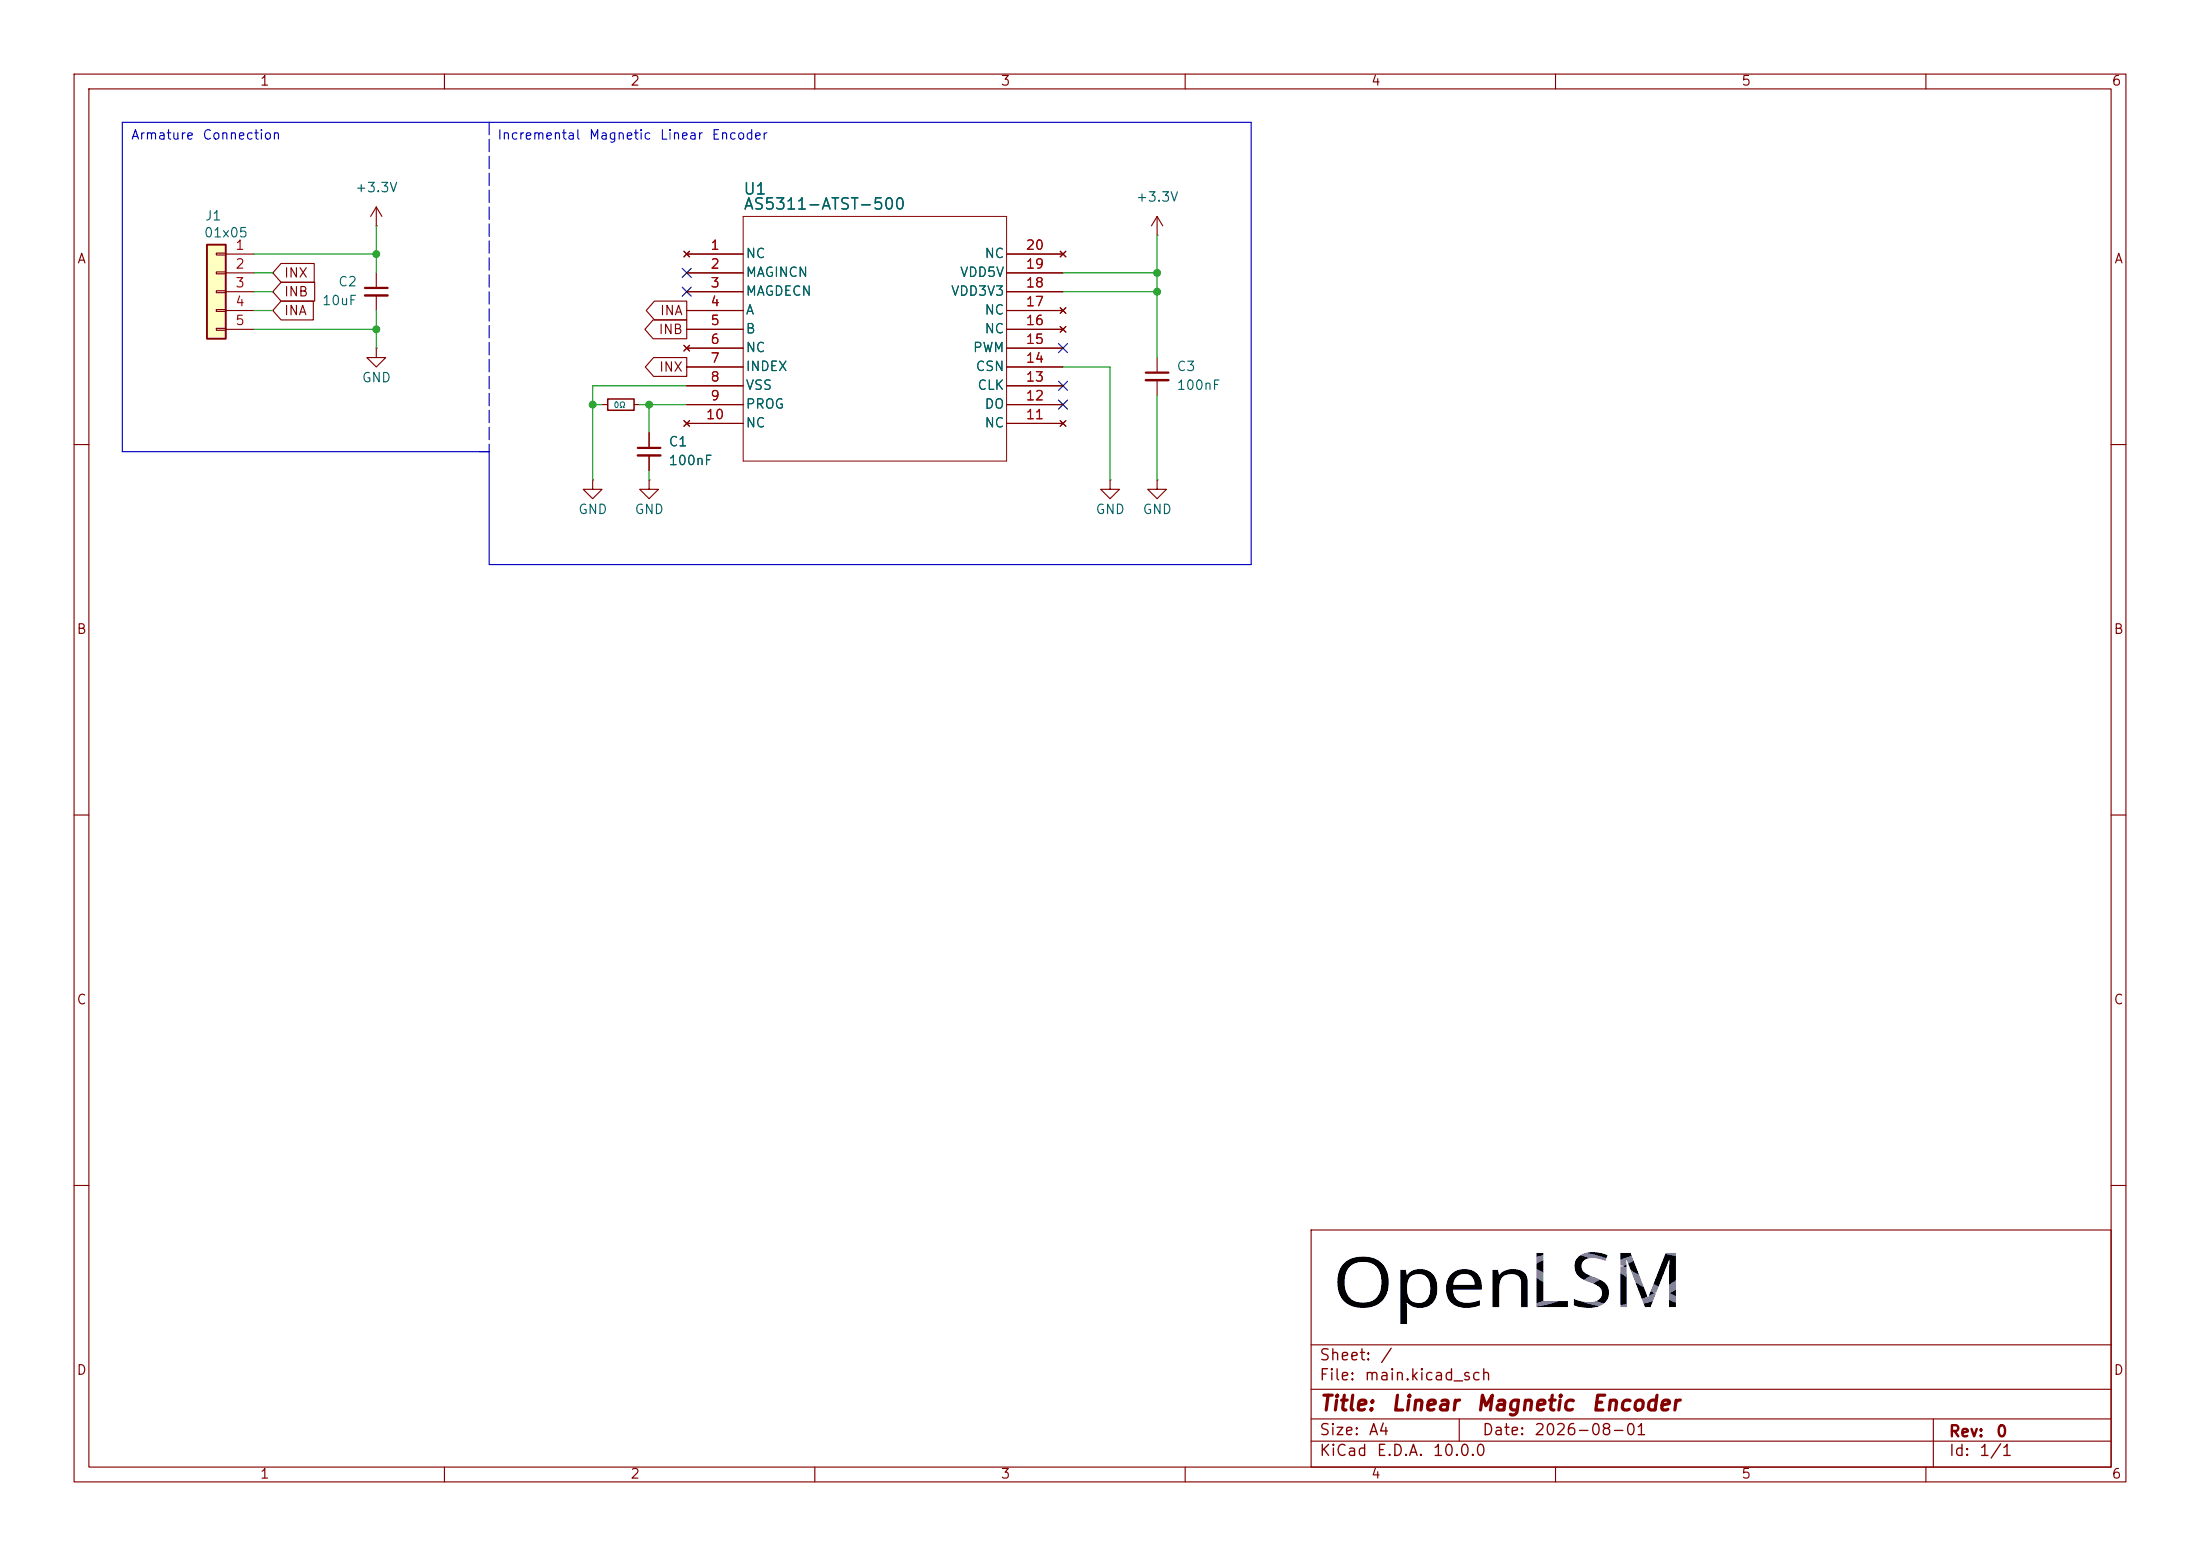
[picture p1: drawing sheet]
(kicad_sch
 (version 20260306)
 (generator "eeschema")
 (generator_version "10.0")
 (paper "A4")
 (title_block
  (title "Linear Magnetic Encoder")
  (date "2026-08-01")
  (rev "0"))
 (lib_symbols
  (symbol "AS5311:AS5311-ATST-500"
   (pin_names
    (offset 0.254)) (exclude_from_sim no) (in_bom yes) (on_board yes)
   (in_pos_files yes)
   (duplicate_pin_numbers_are_jumpers no)
   (property "Reference" "U" (at 25.4 10.16 0) (show_name no) (do_not_autoplace no) (effects (font (size 1.524 1.524))))
   (property "Value" "AS5311-ATST-500" (at 25.4 7.62 0) (show_name no) (do_not_autoplace no) (effects (font (size 1.524 1.524))))
   (property "Footprint" "TSSOP20_AS5311-ATST-500_AMS" (at 0 0 0) (show_name no) (do_not_autoplace no) (hide yes) (effects (font (size 1.27 1.27)
    (italic yes))))
   (property "Datasheet" "AS5311-ATST-500" (at 0 0 0) (show_name no) (do_not_autoplace no) (hide yes) (effects (font (size 1.27 1.27)
    (italic yes))))
   (property "Description" "" (at 0 0 0) (show_name no) (do_not_autoplace no) (hide yes) (effects (font (size 1.27 1.27))))
   (property "ki_locked" "" (at 0 0 0) (show_name no) (do_not_autoplace no) (effects (font (size 1.27 1.27))))
   (symbol "AS5311-ATST-500_0_1"
    (polyline (pts (xy 7.62 5.08) (xy 7.62 -27.94)) (stroke (width 0.127) (type default)) (fill (type none)))
    (polyline (pts (xy 7.62 -27.94) (xy 43.18 -27.94)) (stroke (width 0.127) (type default)) (fill (type none)))
    (polyline (pts (xy 43.18 5.08) (xy 7.62 5.08)) (stroke (width 0.127) (type default)) (fill (type none)))
    (polyline (pts (xy 43.18 -27.94) (xy 43.18 5.08)) (stroke (width 0.127) (type default)) (fill (type none)))
    (pin no_connect line (at 0 0 0) (length 7.62) (name "NC" (effects (font (size 1.27 1.27)))) (number "1" (effects (font (size 1.27 1.27)))))
    (pin unspecified line (at 0 -2.54 0) (length 7.62) (name "MAGINCN" (effects (font (size 1.27 1.27)))) (number "2" (effects (font (size 1.27 1.27)))))
    (pin unspecified line (at 0 -5.08 0) (length 7.62) (name "MAGDECN" (effects (font (size 1.27 1.27)))) (number "3" (effects (font (size 1.27 1.27)))))
    (pin unspecified line (at 0 -7.62 0) (length 7.62) (name "A" (effects (font (size 1.27 1.27)))) (number "4" (effects (font (size 1.27 1.27)))))
    (pin unspecified line (at 0 -10.16 0) (length 7.62) (name "B" (effects (font (size 1.27 1.27)))) (number "5" (effects (font (size 1.27 1.27)))))
    (pin no_connect line (at 0 -12.7 0) (length 7.62) (name "NC" (effects (font (size 1.27 1.27)))) (number "6" (effects (font (size 1.27 1.27)))))
    (pin unspecified line (at 0 -15.24 0) (length 7.62) (name "INDEX" (effects (font (size 1.27 1.27)))) (number "7" (effects (font (size 1.27 1.27)))))
    (pin power_out line (at 0 -17.78 0) (length 7.62) (name "VSS" (effects (font (size 1.27 1.27)))) (number "8" (effects (font (size 1.27 1.27)))))
    (pin unspecified line (at 0 -20.32 0) (length 7.62) (name "PROG" (effects (font (size 1.27 1.27)))) (number "9" (effects (font (size 1.27 1.27)))))
    (pin no_connect line (at 0 -22.86 0) (length 7.62) (name "NC" (effects (font (size 1.27 1.27)))) (number "10" (effects (font (size 1.27 1.27)))))
    (pin no_connect line (at 50.8 -22.86 180) (length 7.62) (name "NC" (effects (font (size 1.27 1.27)))) (number "11" (effects (font (size 1.27 1.27)))))
    (pin unspecified line (at 50.8 -20.32 180) (length 7.62) (name "DO" (effects (font (size 1.27 1.27)))) (number "12" (effects (font (size 1.27 1.27)))))
    (pin unspecified line (at 50.8 -17.78 180) (length 7.62) (name "CLK" (effects (font (size 1.27 1.27)))) (number "13" (effects (font (size 1.27 1.27)))))
    (pin unspecified line (at 50.8 -15.24 180) (length 7.62) (name "CSN" (effects (font (size 1.27 1.27)))) (number "14" (effects (font (size 1.27 1.27)))))
    (pin unspecified line (at 50.8 -12.7 180) (length 7.62) (name "PWM" (effects (font (size 1.27 1.27)))) (number "15" (effects (font (size 1.27 1.27)))))
    (pin no_connect line (at 50.8 -10.16 180) (length 7.62) (name "NC" (effects (font (size 1.27 1.27)))) (number "16" (effects (font (size 1.27 1.27)))))
    (pin no_connect line (at 50.8 -7.62 180) (length 7.62) (name "NC" (effects (font (size 1.27 1.27)))) (number "17" (effects (font (size 1.27 1.27)))))
    (pin unspecified line (at 50.8 -5.08 180) (length 7.62) (name "VDD3V3" (effects (font (size 1.27 1.27)))) (number "18" (effects (font (size 1.27 1.27)))))
    (pin power_in line (at 50.8 -2.54 180) (length 7.62) (name "VDD5V" (effects (font (size 1.27 1.27)))) (number "19" (effects (font (size 1.27 1.27)))))
    (pin no_connect line (at 50.8 0 180) (length 7.62) (name "NC" (effects (font (size 1.27 1.27)))) (number "20" (effects (font (size 1.27 1.27))))))
   (embedded_fonts no))
  (symbol "Connector_Generic:Conn_01x05"
   (pin_names
    (offset 1.016) (hide yes)) (exclude_from_sim no) (in_bom yes) (on_board yes)
   (in_pos_files yes)
   (duplicate_pin_numbers_are_jumpers no)
   (property "Reference" "J" (at 0 7.62 0) (show_name no) (do_not_autoplace no) (effects (font (size 1.27 1.27))))
   (property "Value" "Conn_01x05" (at 0 -7.62 0) (show_name no) (do_not_autoplace no) (effects (font (size 1.27 1.27))))
   (property "Footprint" "" (at 0 0 0) (show_name no) (do_not_autoplace no) (hide yes) (effects (font (size 1.27 1.27))))
   (property "Datasheet" "" (at 0 0 0) (show_name no) (do_not_autoplace no) (hide yes) (effects (font (size 1.27 1.27))))
   (property "Description" "Generic connector, single row, 01x05, script generated (kicad-library-utils/schlib/autogen/connector/)" (at 0 0 0) (show_name no) (do_not_autoplace no) (hide yes) (effects (font (size 1.27 1.27))))
   (symbol "Conn_01x05_1_1"
    (rectangle (start -1.27 6.35) (end 1.27 -6.35) (stroke (width 0.254) (type default)) (fill (type background)))
    (rectangle (start -1.27 5.207) (end 0 4.953) (stroke (width 0.1524) (type default)) (fill (type none)))
    (rectangle (start -1.27 2.667) (end 0 2.413) (stroke (width 0.1524) (type default)) (fill (type none)))
    (rectangle (start -1.27 0.127) (end 0 -0.127) (stroke (width 0.1524) (type default)) (fill (type none)))
    (rectangle (start -1.27 -2.413) (end 0 -2.667) (stroke (width 0.1524) (type default)) (fill (type none)))
    (rectangle (start -1.27 -4.953) (end 0 -5.207) (stroke (width 0.1524) (type default)) (fill (type none)))
    (pin passive line (at -5.08 5.08 0) (length 3.81) (name "Pin_1" (effects (font (size 1.27 1.27)))) (number "1" (effects (font (size 1.27 1.27)))))
    (pin passive line (at -5.08 2.54 0) (length 3.81) (name "Pin_2" (effects (font (size 1.27 1.27)))) (number "2" (effects (font (size 1.27 1.27)))))
    (pin passive line (at -5.08 0 0) (length 3.81) (name "Pin_3" (effects (font (size 1.27 1.27)))) (number "3" (effects (font (size 1.27 1.27)))))
    (pin passive line (at -5.08 -2.54 0) (length 3.81) (name "Pin_4" (effects (font (size 1.27 1.27)))) (number "4" (effects (font (size 1.27 1.27)))))
    (pin passive line (at -5.08 -5.08 0) (length 3.81) (name "Pin_5" (effects (font (size 1.27 1.27)))) (number "5" (effects (font (size 1.27 1.27))))))
   (embedded_fonts no))
  (symbol "Device:C_Small"
   (pin_numbers (hide yes))
   (pin_names
    (offset 0.254) (hide yes)) (exclude_from_sim no) (in_bom yes) (on_board yes)
   (in_pos_files yes)
   (duplicate_pin_numbers_are_jumpers no)
   (property "Reference" "C" (at 0.254 1.778 0) (show_name no) (do_not_autoplace no) (effects (font (size 1.27 1.27)) (justify left)))
   (property "Value" "C_Small" (at 0.254 -2.032 0) (show_name no) (do_not_autoplace no) (effects (font (size 1.27 1.27)) (justify left)))
   (property "Footprint" "" (at 0 0 0) (show_name no) (do_not_autoplace no) (hide yes) (effects (font (size 1.27 1.27))))
   (property "Datasheet" "" (at 0 0 0) (show_name no) (do_not_autoplace no) (hide yes) (effects (font (size 1.27 1.27))))
   (property "Description" "Unpolarized capacitor, small symbol" (at 0 0 0) (show_name no) (do_not_autoplace no) (hide yes) (effects (font (size 1.27 1.27))))
   (symbol "C_Small_0_1"
    (polyline (pts (xy -1.524 0.508) (xy 1.524 0.508)) (stroke (width 0.3048) (type default)) (fill (type none)))
    (polyline (pts (xy -1.524 -0.508) (xy 1.524 -0.508)) (stroke (width 0.3302) (type default)) (fill (type none))))
   (symbol "C_Small_1_1"
    (pin passive line (at 0 2.54 270) (length 2.032) (name "" (effects (font (size 1.27 1.27)))) (number "1" (effects (font (size 1.27 1.27)))))
    (pin passive line (at 0 -2.54 90) (length 2.032) (name "" (effects (font (size 1.27 1.27)))) (number "2" (effects (font (size 1.27 1.27))))))
   (embedded_fonts no))
  (symbol "Device:R_Small"
   (pin_numbers (hide yes))
   (pin_names
    (offset 0.254) (hide yes)) (exclude_from_sim no) (in_bom yes) (on_board yes)
   (in_pos_files yes)
   (duplicate_pin_numbers_are_jumpers no)
   (property "Reference" "R" (at 0 0 90) (show_name no) (do_not_autoplace no) (effects (font (size 1.016 1.016))))
   (property "Value" "R_Small" (at 1.778 0 90) (show_name no) (do_not_autoplace no) (effects (font (size 1.27 1.27))))
   (property "Footprint" "" (at 0 0 0) (show_name no) (do_not_autoplace no) (hide yes) (effects (font (size 1.27 1.27))))
   (property "Datasheet" "" (at 0 0 0) (show_name no) (do_not_autoplace no) (hide yes) (effects (font (size 1.27 1.27))))
   (property "Description" "Resistor, small symbol" (at 0 0 0) (show_name no) (do_not_autoplace no) (hide yes) (effects (font (size 1.27 1.27))))
   (symbol "R_Small_0_1"
    (rectangle (start -0.762 1.778) (end 0.762 -1.778) (stroke (width 0.2032) (type default)) (fill (type none))))
   (symbol "R_Small_1_1"
    (pin passive line (at 0 2.54 270) (length 0.762) (name "" (effects (font (size 1.27 1.27)))) (number "1" (effects (font (size 1.27 1.27)))))
    (pin passive line (at 0 -2.54 90) (length 0.762) (name "" (effects (font (size 1.27 1.27)))) (number "2" (effects (font (size 1.27 1.27))))))
   (embedded_fonts no))
  (symbol "power:+3.3V"
   (power global)
   (pin_numbers (hide yes))
   (pin_names
    (offset 0) (hide yes)) (exclude_from_sim no) (in_bom yes) (on_board yes)
   (in_pos_files yes)
   (duplicate_pin_numbers_are_jumpers no)
   (property "Reference" "#PWR" (at 0 -3.81 0) (show_name no) (do_not_autoplace no) (hide yes) (effects (font (size 1.27 1.27))))
   (property "Value" "+3.3V" (at 0 3.556 0) (show_name no) (do_not_autoplace no) (effects (font (size 1.27 1.27))))
   (property "Footprint" "" (at 0 0 0) (show_name no) (do_not_autoplace no) (hide yes) (effects (font (size 1.27 1.27))))
   (property "Datasheet" "" (at 0 0 0) (show_name no) (do_not_autoplace no) (hide yes) (effects (font (size 1.27 1.27))))
   (property "Description" "Power symbol creates a global label with name \"+3.3V\"" (at 0 0 0) (show_name no) (do_not_autoplace no) (hide yes) (effects (font (size 1.27 1.27))))
   (symbol "+3.3V_0_1"
    (polyline (pts (xy -0.762 1.27) (xy 0 2.54)) (stroke (width 0) (type default)) (fill (type none)))
    (polyline (pts (xy 0 2.54) (xy 0.762 1.27)) (stroke (width 0) (type default)) (fill (type none)))
    (polyline (pts (xy 0 0) (xy 0 2.54)) (stroke (width 0) (type default)) (fill (type none))))
   (symbol "+3.3V_1_1"
    (pin power_in line (at 0 0 90) (length 0) (name "" (effects (font (size 1.27 1.27)))) (number "1" (effects (font (size 1.27 1.27))))))
   (embedded_fonts no))
  (symbol "power:GND"
   (power global)
   (pin_numbers (hide yes))
   (pin_names
    (offset 0) (hide yes)) (exclude_from_sim no) (in_bom yes) (on_board yes)
   (in_pos_files yes)
   (duplicate_pin_numbers_are_jumpers no)
   (property "Reference" "#PWR" (at 0 -6.35 0) (show_name no) (do_not_autoplace no) (hide yes) (effects (font (size 1.27 1.27))))
   (property "Value" "GND" (at 0 -3.81 0) (show_name no) (do_not_autoplace no) (effects (font (size 1.27 1.27))))
   (property "Footprint" "" (at 0 0 0) (show_name no) (do_not_autoplace no) (hide yes) (effects (font (size 1.27 1.27))))
   (property "Datasheet" "" (at 0 0 0) (show_name no) (do_not_autoplace no) (hide yes) (effects (font (size 1.27 1.27))))
   (property "Description" "Power symbol creates a global label with name \"GND\" , ground" (at 0 0 0) (show_name no) (do_not_autoplace no) (hide yes) (effects (font (size 1.27 1.27))))
   (symbol "GND_0_1"
    (polyline (pts (xy 0 0) (xy 0 -1.27) (xy 1.27 -1.27) (xy 0 -2.54) (xy -1.27 -1.27) (xy 0 -1.27)) (stroke (width 0) (type default)) (fill (type none))))
   (symbol "GND_1_1"
    (pin power_in line (at 0 0 270) (length 0) (name "" (effects (font (size 1.27 1.27)))) (number "1" (effects (font (size 1.27 1.27))))))
   (embedded_fonts no)))
 (text "Armature Connection"
  (exclude_from_sim no)
  (at 27.686 18.542 0)
  (effects (font (size 1.27 1.27))))
 (text "Incremental Magnetic Linear Encoder"
  (exclude_from_sim no)
  (at 85.09 18.542 0)
  (effects (font (size 1.27 1.27))))
 (junction
  (at 50.8 34.29)
  (diameter 0)
  (color 0 0 0 0))
 (junction
  (at 156.21 39.37)
  (diameter 0)
  (color 0 0 0 0))
 (junction
  (at 50.8 44.45)
  (diameter 0)
  (color 0 0 0 0))
 (junction
  (at 87.63 54.61)
  (diameter 0)
  (color 0 0 0 0))
 (junction
  (at 80.01 54.61)
  (diameter 0)
  (color 0 0 0 0))
 (junction
  (at 156.21 36.83)
  (diameter 0)
  (color 0 0 0 0))
 (no_connect
  (at 143.51 52.07))
 (no_connect
  (at 143.51 46.99))
 (no_connect
  (at 92.71 39.37))
 (no_connect
  (at 92.71 36.83))
 (no_connect
  (at 143.51 54.61))
 (wire
  (pts (xy 50.8 41.91) (xy 50.8 44.45))
  (stroke (width 0) (type default)))
 (wire
  (pts (xy 87.63 54.61) (xy 87.63 58.42))
  (stroke (width 0) (type default)))
 (wire
  (pts (xy 50.8 36.83) (xy 50.8 34.29))
  (stroke (width 0) (type default)))
 (wire
  (pts (xy 34.29 34.29) (xy 50.8 34.29))
  (stroke (width 0) (type default)))
 (wire
  (pts (xy 87.63 63.5) (xy 87.63 64.77))
  (stroke (width 0) (type default)))
 (polyline
  (pts (xy 168.91 16.51) (xy 168.91 76.2))
  (stroke (width 0) (type default)))
 (wire
  (pts (xy 143.51 39.37) (xy 156.21 39.37))
  (stroke (width 0) (type default)))
 (wire
  (pts (xy 50.8 46.99) (xy 50.8 44.45))
  (stroke (width 0) (type default)))
 (wire
  (pts (xy 156.21 48.26) (xy 156.21 39.37))
  (stroke (width 0) (type default)))
 (polyline
  (pts (xy 66.04 16.51) (xy 168.91 16.51))
  (stroke (width 0) (type default)))
 (polyline
  (pts (xy 66.04 16.51) (xy 16.51 16.51))
  (stroke (width 0) (type default)))
 (wire
  (pts (xy 156.21 53.34) (xy 156.21 64.77))
  (stroke (width 0) (type default)))
 (polyline
  (pts (xy 66.04 76.2) (xy 66.04 60.96))
  (stroke (width 0) (type default)))
 (polyline
  (pts (xy 66.04 16.51) (xy 66.04 60.96))
  (stroke (width 0) (type dash)))
 (polyline
  (pts (xy 16.51 16.51) (xy 16.51 60.96))
  (stroke (width 0) (type default)))
 (wire
  (pts (xy 86.36 54.61) (xy 87.63 54.61))
  (stroke (width 0) (type default)))
 (wire
  (pts (xy 50.8 30.48) (xy 50.8 34.29))
  (stroke (width 0) (type default)))
 (wire
  (pts (xy 87.63 54.61) (xy 92.71 54.61))
  (stroke (width 0) (type default)))
 (polyline
  (pts (xy 168.91 76.2) (xy 66.04 76.2))
  (stroke (width 0) (type default)))
 (wire
  (pts (xy 156.21 36.83) (xy 156.21 31.75))
  (stroke (width 0) (type default)))
 (wire
  (pts (xy 34.29 41.91) (xy 36.83 41.91))
  (stroke (width 0) (type default)))
 (wire
  (pts (xy 34.29 36.83) (xy 36.83 36.83))
  (stroke (width 0) (type default)))
 (wire
  (pts (xy 156.21 39.37) (xy 156.21 36.83))
  (stroke (width 0) (type default)))
 (wire
  (pts (xy 50.8 44.45) (xy 34.29 44.45))
  (stroke (width 0) (type default)))
 (wire
  (pts (xy 80.01 52.07) (xy 80.01 54.61))
  (stroke (width 0) (type default)))
 (wire
  (pts (xy 80.01 54.61) (xy 81.28 54.61))
  (stroke (width 0) (type default)))
 (wire
  (pts (xy 80.01 54.61) (xy 80.01 64.77))
  (stroke (width 0) (type default)))
 (polyline
  (pts (xy 66.04 60.96) (xy 64.77 60.96))
  (stroke (width 0) (type default)))
 (wire
  (pts (xy 143.51 36.83) (xy 156.21 36.83))
  (stroke (width 0) (type default)))
 (wire
  (pts (xy 149.86 64.77) (xy 149.86 49.53))
  (stroke (width 0) (type default)))
 (wire
  (pts (xy 80.01 52.07) (xy 92.71 52.07))
  (stroke (width 0) (type default)))
 (wire
  (pts (xy 149.86 49.53) (xy 143.51 49.53))
  (stroke (width 0) (type default)))
 (polyline
  (pts (xy 16.51 60.96) (xy 66.04 60.96))
  (stroke (width 0) (type default)))
 (wire
  (pts (xy 36.83 39.37) (xy 34.29 39.37))
  (stroke (width 0) (type default)))
 (image
  (at 207.01 172.72)
  (scale 0.297248)
  (data))
 (global_label "INA"
  (shape input)
  (at 36.83 41.91 0)
  (fields_autoplaced yes)
  (effects (font (size 1.27 1.27)) (justify left))
  (property "Intersheetrefs" "${INTERSHEET_REFS}" (at 42.8391 41.91 0) (hide yes) (show_name no) (do_not_autoplace no) (effects (font (size 1.27 1.27)) (justify left))))
 (global_label "INX"
  (shape output)
  (at 92.71 49.53 180)
  (fields_autoplaced yes)
  (effects (font (size 1.27 1.27)) (justify right))
  (property "Intersheetrefs" "${INTERSHEET_REFS}" (at 86.58 49.53 0) (hide yes) (show_name no) (do_not_autoplace no) (effects (font (size 1.27 1.27)) (justify right))))
 (global_label "INX"
  (shape input)
  (at 36.83 36.83 0)
  (fields_autoplaced yes)
  (effects (font (size 1.27 1.27)) (justify left))
  (property "Intersheetrefs" "${INTERSHEET_REFS}" (at 42.96 36.83 0) (hide yes) (show_name no) (do_not_autoplace no) (effects (font (size 1.27 1.27)) (justify left))))
 (global_label "INB"
  (shape input)
  (at 36.83 39.37 0)
  (fields_autoplaced yes)
  (effects (font (size 1.27 1.27)) (justify left))
  (property "Intersheetrefs" "${INTERSHEET_REFS}" (at 43.0205 39.37 0) (hide yes) (show_name no) (do_not_autoplace no) (effects (font (size 1.27 1.27)) (justify left))))
 (global_label "INA"
  (shape output)
  (at 92.71 41.91 180)
  (fields_autoplaced yes)
  (effects (font (size 1.27 1.27)) (justify right))
  (property "Intersheetrefs" "${INTERSHEET_REFS}" (at 86.7009 41.91 0) (hide yes) (show_name no) (do_not_autoplace no) (effects (font (size 1.27 1.27)) (justify right))))
 (global_label "INB"
  (shape output)
  (at 92.71 44.45 180)
  (fields_autoplaced yes)
  (effects (font (size 1.27 1.27)) (justify right))
  (property "Intersheetrefs" "${INTERSHEET_REFS}" (at 86.5195 44.45 0) (hide yes) (show_name no) (do_not_autoplace no) (effects (font (size 1.27 1.27)) (justify right))))
 (symbol
  (lib_id "Device:C_Small")
  (at 87.63 60.96 0)
  (unit 1)
  (body_style 1)
  (exclude_from_sim no)
  (in_bom yes)
  (on_board yes)
  (in_pos_files yes)
  (dnp no)
  (fields_autoplaced yes)
  (property "Reference" "C1" (at 90.17 59.6962 0) (show_name no) (do_not_autoplace no) (effects (font (size 1.27 1.27)) (justify left)))
  (property "Value" "100nF" (at 90.17 62.2362 0) (show_name no) (do_not_autoplace no) (effects (font (size 1.27 1.27)) (justify left)))
  (property "Footprint" "Capacitor_SMD:C_0402_1005Metric" (at 87.63 60.96 0) (hide yes) (show_name no) (do_not_autoplace no) (effects (font (size 1.27 1.27))))
  (property "Datasheet" "" (at 87.63 60.96 0) (hide yes) (show_name no) (do_not_autoplace no) (effects (font (size 1.27 1.27))))
  (property "Description" "Unpolarized capacitor, small symbol" (at 87.63 60.96 0) (hide yes) (show_name no) (do_not_autoplace no) (effects (font (size 1.27 1.27))))
  (property "KiLib_Generator" "SMD_2terminal_chip_molded" (at 87.63 60.96 0) (hide yes) (show_name no) (do_not_autoplace no) (effects (font (size 1.27 1.27))))
  (pin "1")
  (pin "2"))
 (symbol
  (lib_id "power:GND")
  (at 149.86 64.77 0)
  (unit 1)
  (body_style 1)
  (exclude_from_sim no)
  (in_bom yes)
  (on_board yes)
  (in_pos_files yes)
  (dnp no)
  (property "Reference" "#PWR07" (at 149.86 71.12 0) (hide yes) (show_name no) (do_not_autoplace no) (effects (font (size 1.27 1.27))))
  (property "Value" "GND" (at 149.86 68.834 0) (show_name no) (do_not_autoplace no) (effects (font (size 1.27 1.27))))
  (property "Footprint" "" (at 149.86 64.77 0) (hide yes) (show_name no) (do_not_autoplace no) (effects (font (size 1.27 1.27))))
  (property "Datasheet" "" (at 149.86 64.77 0) (hide yes) (show_name no) (do_not_autoplace no) (effects (font (size 1.27 1.27))))
  (property "Description" "Power symbol creates a global label with name \"GND\" , ground" (at 149.86 64.77 0) (hide yes) (show_name no) (do_not_autoplace no) (effects (font (size 1.27 1.27))))
  (pin "1"))
 (symbol
  (lib_id "Device:C_Small")
  (at 50.8 39.37 0)
  (mirror y)
  (unit 1)
  (body_style 1)
  (exclude_from_sim no)
  (in_bom yes)
  (on_board yes)
  (in_pos_files yes)
  (dnp no)
  (fields_autoplaced yes)
  (property "Reference" "C2" (at 48.26 38.1062 0) (show_name no) (do_not_autoplace no) (effects (font (size 1.27 1.27)) (justify left)))
  (property "Value" "10uF" (at 48.26 40.6462 0) (show_name no) (do_not_autoplace no) (effects (font (size 1.27 1.27)) (justify left)))
  (property "Footprint" "Capacitor_SMD:C_1206_3216Metric" (at 50.8 39.37 0) (hide yes) (show_name no) (do_not_autoplace no) (effects (font (size 1.27 1.27))))
  (property "Datasheet" "" (at 50.8 39.37 0) (hide yes) (show_name no) (do_not_autoplace no) (effects (font (size 1.27 1.27))))
  (property "Description" "Unpolarized capacitor, small symbol" (at 50.8 39.37 0) (hide yes) (show_name no) (do_not_autoplace no) (effects (font (size 1.27 1.27))))
  (property "KiLib_Generator" "SMD_2terminal_chip_molded" (at 50.8 39.37 0) (hide yes) (show_name no) (do_not_autoplace no) (effects (font (size 1.27 1.27))))
  (pin "1")
  (pin "2"))
 (symbol
  (lib_id "power:+3.3V")
  (at 156.21 31.75 0)
  (unit 1)
  (body_style 1)
  (exclude_from_sim no)
  (in_bom yes)
  (on_board yes)
  (in_pos_files yes)
  (dnp no)
  (fields_autoplaced yes)
  (property "Reference" "#PWR05" (at 156.21 35.56 0) (hide yes) (show_name no) (do_not_autoplace no) (effects (font (size 1.27 1.27))))
  (property "Value" "+3.3V" (at 156.21 26.67 0) (show_name no) (do_not_autoplace no) (effects (font (size 1.27 1.27))))
  (property "Footprint" "" (at 156.21 31.75 0) (hide yes) (show_name no) (do_not_autoplace no) (effects (font (size 1.27 1.27))))
  (property "Datasheet" "" (at 156.21 31.75 0) (hide yes) (show_name no) (do_not_autoplace no) (effects (font (size 1.27 1.27))))
  (property "Description" "Power symbol creates a global label with name \"+3.3V\"" (at 156.21 31.75 0) (hide yes) (show_name no) (do_not_autoplace no) (effects (font (size 1.27 1.27))))
  (pin "1"))
 (symbol
  (lib_id "Device:R_Small")
  (at 83.82 54.61 90)
  (unit 1)
  (body_style 1)
  (exclude_from_sim no)
  (in_bom yes)
  (on_board yes)
  (in_pos_files yes)
  (dnp no)
  (property "Reference" "R1" (at 82.804 56.388 90) (hide yes) (show_name no) (do_not_autoplace no) (effects (font (size 1.016 1.016))))
  (property "Value" "0Ω" (at 83.7351 54.6298 90) (show_name no) (do_not_autoplace no) (effects (font (size 0.762 0.762))))
  (property "Footprint" "Resistor_SMD:R_0402_1005Metric" (at 83.82 54.61 0) (hide yes) (show_name no) (do_not_autoplace no) (effects (font (size 1.27 1.27))))
  (property "Datasheet" "" (at 83.82 54.61 0) (hide yes) (show_name no) (do_not_autoplace no) (effects (font (size 1.27 1.27))))
  (property "Description" "Resistor, small symbol" (at 83.82 54.61 0) (hide yes) (show_name no) (do_not_autoplace no) (effects (font (size 1.27 1.27))))
  (pin "2")
  (pin "1"))
 (symbol
  (lib_id "Device:C_Small")
  (at 156.21 50.8 0)
  (unit 1)
  (body_style 1)
  (exclude_from_sim no)
  (in_bom yes)
  (on_board yes)
  (in_pos_files yes)
  (dnp no)
  (fields_autoplaced yes)
  (property "Reference" "C3" (at 158.75 49.5362 0) (show_name no) (do_not_autoplace no) (effects (font (size 1.27 1.27)) (justify left)))
  (property "Value" "100nF" (at 158.75 52.0762 0) (show_name no) (do_not_autoplace no) (effects (font (size 1.27 1.27)) (justify left)))
  (property "Footprint" "Capacitor_SMD:C_0402_1005Metric" (at 156.21 50.8 0) (hide yes) (show_name no) (do_not_autoplace no) (effects (font (size 1.27 1.27))))
  (property "Datasheet" "" (at 156.21 50.8 0) (hide yes) (show_name no) (do_not_autoplace no) (effects (font (size 1.27 1.27))))
  (property "Description" "Unpolarized capacitor, small symbol" (at 156.21 50.8 0) (hide yes) (show_name no) (do_not_autoplace no) (effects (font (size 1.27 1.27))))
  (property "KiLib_Generator" "SMD_2terminal_chip_molded" (at 156.21 50.8 0) (hide yes) (show_name no) (do_not_autoplace no) (effects (font (size 1.27 1.27))))
  (pin "1")
  (pin "2"))
 (symbol
  (lib_id "AS5311:AS5311-ATST-500")
  (at 92.71 34.29 0)
  (unit 1)
  (body_style 1)
  (exclude_from_sim no)
  (in_bom yes)
  (on_board yes)
  (in_pos_files yes)
  (dnp no)
  (property "Reference" "U1" (at 101.854 25.654 0) (show_name no) (do_not_autoplace no) (effects (font (size 1.524 1.524))))
  (property "Value" "AS5311-ATST-500" (at 111.252 27.686 0) (show_name no) (do_not_autoplace no) (effects (font (size 1.524 1.524))))
  (property "Footprint" "footprints:TSSOP20_AS5311-ATST-500_AMS" (at 92.71 34.29 0) (hide yes) (show_name no) (do_not_autoplace no) (effects (font (size 1.27 1.27)
    (italic yes))))
  (property "Datasheet" "AS5311-ATST-500" (at 92.71 34.29 0) (hide yes) (show_name no) (do_not_autoplace no) (effects (font (size 1.27 1.27)
    (italic yes))))
  (property "Description" "" (at 92.71 34.29 0) (hide yes) (show_name no) (do_not_autoplace no) (effects (font (size 1.27 1.27))))
  (pin "17")
  (pin "7")
  (pin "18")
  (pin "6")
  (pin "10")
  (pin "12")
  (pin "13")
  (pin "19")
  (pin "8")
  (pin "11")
  (pin "15")
  (pin "1")
  (pin "2")
  (pin "9")
  (pin "4")
  (pin "16")
  (pin "3")
  (pin "5")
  (pin "20")
  (pin "14"))
 (symbol
  (lib_id "power:GND")
  (at 87.63 64.77 0)
  (unit 1)
  (body_style 1)
  (exclude_from_sim no)
  (in_bom yes)
  (on_board yes)
  (in_pos_files yes)
  (dnp no)
  (property "Reference" "#PWR04" (at 87.63 71.12 0) (hide yes) (show_name no) (do_not_autoplace no) (effects (font (size 1.27 1.27))))
  (property "Value" "GND" (at 87.63 68.834 0) (show_name no) (do_not_autoplace no) (effects (font (size 1.27 1.27))))
  (property "Footprint" "" (at 87.63 64.77 0) (hide yes) (show_name no) (do_not_autoplace no) (effects (font (size 1.27 1.27))))
  (property "Datasheet" "" (at 87.63 64.77 0) (hide yes) (show_name no) (do_not_autoplace no) (effects (font (size 1.27 1.27))))
  (property "Description" "Power symbol creates a global label with name \"GND\" , ground" (at 87.63 64.77 0) (hide yes) (show_name no) (do_not_autoplace no) (effects (font (size 1.27 1.27))))
  (pin "1"))
 (symbol
  (lib_id "power:GND")
  (at 50.8 46.99 0)
  (mirror y)
  (unit 1)
  (body_style 1)
  (exclude_from_sim no)
  (in_bom yes)
  (on_board yes)
  (in_pos_files yes)
  (dnp no)
  (property "Reference" "#PWR02" (at 50.8 53.34 0) (hide yes) (show_name no) (do_not_autoplace no) (effects (font (size 1.27 1.27))))
  (property "Value" "GND" (at 50.8 51.054 0) (show_name no) (do_not_autoplace no) (effects (font (size 1.27 1.27))))
  (property "Footprint" "" (at 50.8 46.99 0) (hide yes) (show_name no) (do_not_autoplace no) (effects (font (size 1.27 1.27))))
  (property "Datasheet" "" (at 50.8 46.99 0) (hide yes) (show_name no) (do_not_autoplace no) (effects (font (size 1.27 1.27))))
  (property "Description" "Power symbol creates a global label with name \"GND\" , ground" (at 50.8 46.99 0) (hide yes) (show_name no) (do_not_autoplace no) (effects (font (size 1.27 1.27))))
  (pin "1"))
 (symbol
  (lib_id "Connector_Generic:Conn_01x05")
  (at 29.21 39.37 0)
  (mirror y)
  (unit 1)
  (body_style 1)
  (exclude_from_sim no)
  (in_bom yes)
  (on_board yes)
  (in_pos_files yes)
  (dnp no)
  (property "Reference" "J1" (at 29.972 29.21 0) (show_name no) (do_not_autoplace no) (effects (font (size 1.27 1.27)) (justify left)))
  (property "Value" "01x05" (at 33.528 31.496 0) (show_name no) (do_not_autoplace no) (effects (font (size 1.27 1.27)) (justify left)))
  (property "Footprint" "Connector_JST:JST_XH_B5B-XH-A_1x05_P2.50mm_Vertical" (at 29.21 39.37 0) (hide yes) (show_name no) (do_not_autoplace no) (effects (font (size 1.27 1.27))))
  (property "Datasheet" "" (at 29.21 39.37 0) (hide yes) (show_name no) (do_not_autoplace no) (effects (font (size 1.27 1.27))))
  (property "Description" "Generic connector, single row, 01x05, script generated (kicad-library-utils/schlib/autogen/connector/)" (at 29.21 39.37 0) (hide yes) (show_name no) (do_not_autoplace no) (effects (font (size 1.27 1.27))))
  (pin "2")
  (pin "3")
  (pin "1")
  (pin "5")
  (pin "4"))
 (symbol
  (lib_id "power:+3.3V")
  (at 50.8 30.48 0)
  (mirror y)
  (unit 1)
  (body_style 1)
  (exclude_from_sim no)
  (in_bom yes)
  (on_board yes)
  (in_pos_files yes)
  (dnp no)
  (fields_autoplaced yes)
  (property "Reference" "#PWR01" (at 50.8 34.29 0) (hide yes) (show_name no) (do_not_autoplace no) (effects (font (size 1.27 1.27))))
  (property "Value" "+3.3V" (at 50.8 25.4 0) (show_name no) (do_not_autoplace no) (effects (font (size 1.27 1.27))))
  (property "Footprint" "" (at 50.8 30.48 0) (hide yes) (show_name no) (do_not_autoplace no) (effects (font (size 1.27 1.27))))
  (property "Datasheet" "" (at 50.8 30.48 0) (hide yes) (show_name no) (do_not_autoplace no) (effects (font (size 1.27 1.27))))
  (property "Description" "Power symbol creates a global label with name \"+3.3V\"" (at 50.8 30.48 0) (hide yes) (show_name no) (do_not_autoplace no) (effects (font (size 1.27 1.27))))
  (pin "1"))
 (symbol
  (lib_id "power:GND")
  (at 156.21 64.77 0)
  (unit 1)
  (body_style 1)
  (exclude_from_sim no)
  (in_bom yes)
  (on_board yes)
  (in_pos_files yes)
  (dnp no)
  (property "Reference" "#PWR06" (at 156.21 71.12 0) (hide yes) (show_name no) (do_not_autoplace no) (effects (font (size 1.27 1.27))))
  (property "Value" "GND" (at 156.21 68.834 0) (show_name no) (do_not_autoplace no) (effects (font (size 1.27 1.27))))
  (property "Footprint" "" (at 156.21 64.77 0) (hide yes) (show_name no) (do_not_autoplace no) (effects (font (size 1.27 1.27))))
  (property "Datasheet" "" (at 156.21 64.77 0) (hide yes) (show_name no) (do_not_autoplace no) (effects (font (size 1.27 1.27))))
  (property "Description" "Power symbol creates a global label with name \"GND\" , ground" (at 156.21 64.77 0) (hide yes) (show_name no) (do_not_autoplace no) (effects (font (size 1.27 1.27))))
  (pin "1"))
 (symbol
  (lib_id "power:GND")
  (at 80.01 64.77 0)
  (unit 1)
  (body_style 1)
  (exclude_from_sim no)
  (in_bom yes)
  (on_board yes)
  (in_pos_files yes)
  (dnp no)
  (property "Reference" "#PWR03" (at 80.01 71.12 0) (hide yes) (show_name no) (do_not_autoplace no) (effects (font (size 1.27 1.27))))
  (property "Value" "GND" (at 80.01 68.834 0) (show_name no) (do_not_autoplace no) (effects (font (size 1.27 1.27))))
  (property "Footprint" "" (at 80.01 64.77 0) (hide yes) (show_name no) (do_not_autoplace no) (effects (font (size 1.27 1.27))))
  (property "Datasheet" "" (at 80.01 64.77 0) (hide yes) (show_name no) (do_not_autoplace no) (effects (font (size 1.27 1.27))))
  (property "Description" "Power symbol creates a global label with name \"GND\" , ground" (at 80.01 64.77 0) (hide yes) (show_name no) (do_not_autoplace no) (effects (font (size 1.27 1.27))))
  (pin "1"))
 (sheet_instances
  (path ""
   (page "1")))
 (embedded_fonts no))
